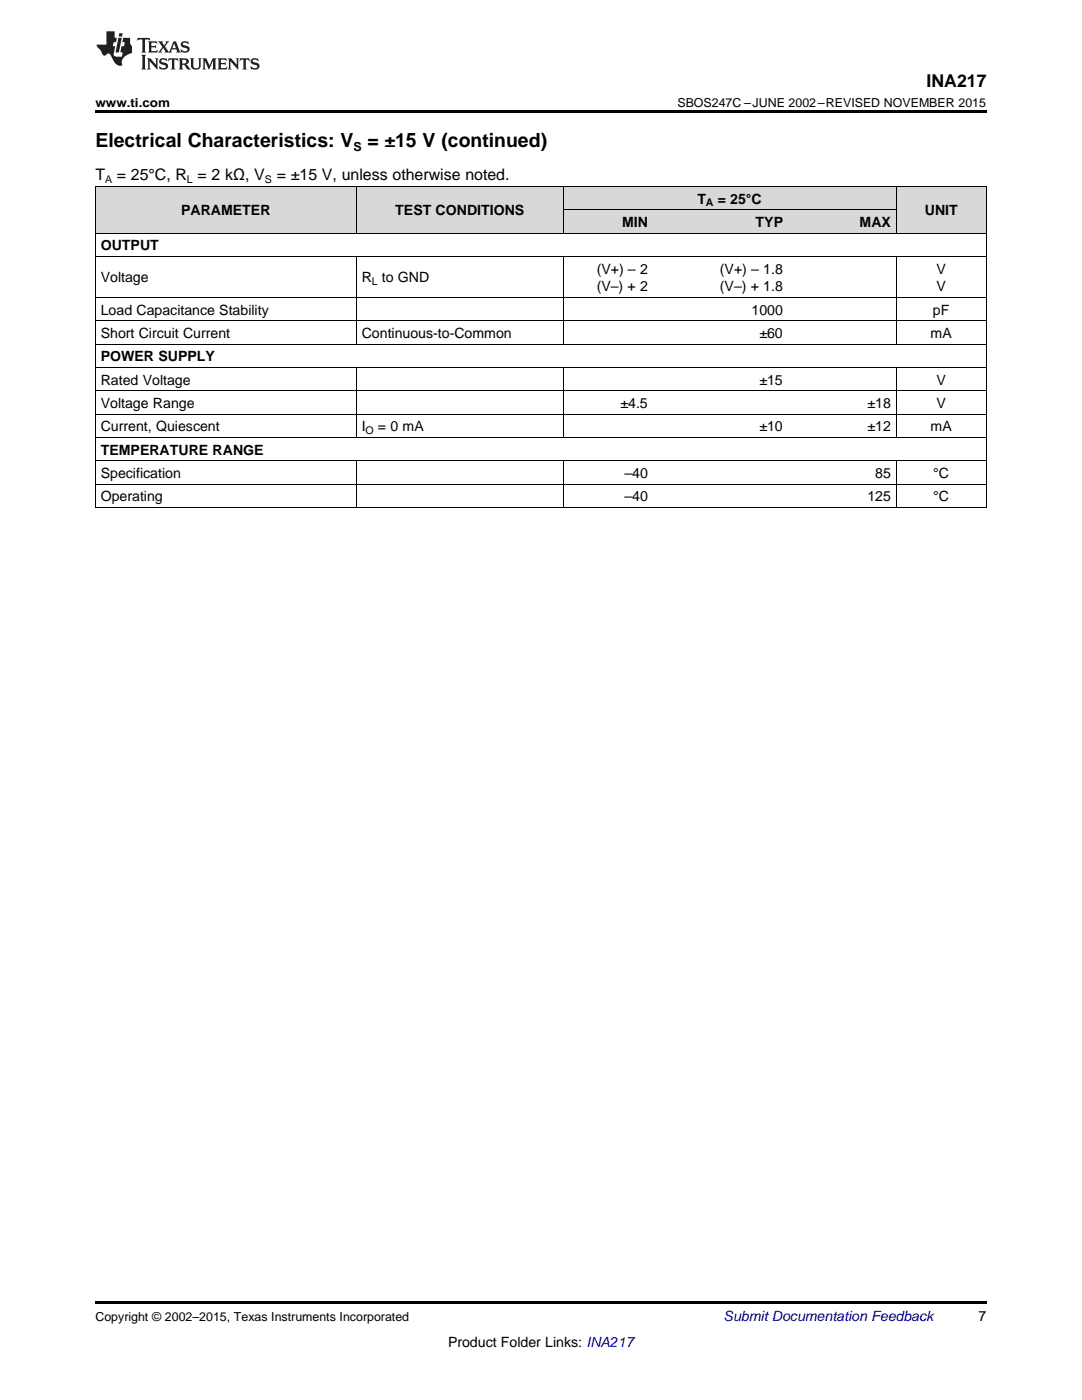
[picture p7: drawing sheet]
<svg xmlns="http://www.w3.org/2000/svg" width="216mm" height="279mm" viewBox="0 0 216 279" stroke-linecap="round" stroke-linejoin="round" font-family="sans-serif">
<g fill="#d8d8d8">
<path d="M19 37.3h21.6v9.3h-21.6z"/>
<path d="M40.6 37.3h30.5v9.3h-30.5z"/>
<path d="M71.1 37.3h41.3v9.3h-41.3z"/>
<path d="M112.4 41.9h18v4.7h-18z"/>
<path d="M130.4 41.9h26.9v4.7h-26.9z"/>
<path d="M157.3 41.9h21.6v4.7h-21.6z"/>
<path d="M178.9 37.3h17.9v9.3h-17.9z"/>
<path d="M112.4 37.3h18v4.6h-18z"/>
<path d="M130.4 37.3h26.9v4.6h-26.9z"/>
<path d="M157.3 37.3h21.6v4.6h-21.6z"/>
</g>
<path d="M19 22h177.8v.5h-177.8zM19 259.7h177.8v.5h-177.8z" fill="#000"/>
<g fill="none" stroke="#000" stroke-width=".2">
<path d="M19 37.2h177.8M19.1 37.2v64.2M71.1 37.2v9.4M112.4 37.2v9.4M178.8 37.2v9.4M196.8 37.2v64.2M19 59.4h177.8M19 51.2h177.8M19 46.5h177.8M71.1 51.2v17.6M112.4 51.2v17.6M112.4 41.9h66.5"/>
<path d="M178.8 51.2v17.6M19 78h177.8M19 73.4h177.8M19 68.7h177.8M19 64h177.8M71.1 73.4v14M112.4 73.4v14M178.8 73.4v14M19 96.6h177.8M19 92h177.8M19 87.3h177.8M19 82.7h177.8"/>
<path d="M71.1 92v9.4M112.4 92v9.4M178.8 92v9.4M19 101.3h177.8"/>
</g>
<g fill="#231f20">
<path d="M27.5 7.6l-.1 .5 .4-.2h.6v.1v2.1l-.2 .4h1l-.3-.4v-2.1l.1-.1h.5l.5 .2-.2-.5zM29.5 8.3l.2 .3v1.5l-.2 .4h1.8l.2-.6a1.04 1.04 0 0 1-1.3 .2v-.7h.6l.3 .2v-.6l-.3 .2h-.6v-.6l.8-.1 .4 .3-.2-.5zM31.5 8.3l.9 1.1-.9 1.1h.8l-.2-.2 .5-.7 .4 .7-.2 .2h1.5l-.1-.2 .1-.4h.9l.1 .4-.2 .2h1l-.3-.3-.7-1.9h-.5l-.9 2-.8-1 .9-1h-.8l.1 .3-.3 .5-.4-.6 .2-.2zM34.7 8.6l.4 1h-.7zM36.3 8.4a.63 .63 0 0 0-.2 .7 .63 .63 0 0 0 .6 .4l.6 .2 .1 .2a.75 .75 0 0 1-.7 .4 .75 .75 0 0 1-.6-.5l.1 .7 .1-.1a1.11 1.11 0 0 0 1.5-.6 1.13 1.13 0 0 0-1.2-.8l-.1-.4a1.04 1.04 0 0 1 1.2 .2l-.2-.5-.1 .1-.5-.2zM28.2 10.9l.2 .4v2.2l-.2 .4h1l-.3-.4v-2.2l.3-.4zM29.3 11.6l.3 .4v1.5l-.3 .4h.8l-.2-.4v-1.3l1.5 1.7v-1.9l.2-.4h-.7l.2 .4v.9l-1.1-1.3zM32 11.8a.62 .62 0 0 0-.2 .7 .62 .62 0 0 0 .6 .4l.6 .1 .1 .3a.76 .76 0 0 1-.7 .3 .76 .76 0 0 1-.6-.4l.1 .7 .1-.1a1.11 1.11 0 0 0 1.5-.6 1.13 1.13 0 0 0-1.2-.8l-.1-.4a1.04 1.04 0 0 1 1.2 .2l-.2-.6-.1 .1-.5-.1zM33.7 11.6l-.2 .6a.61 .61 0 0 1 .8-.3v1.6l-.2 .4h.9l-.2-.4v-1.6a.63 .63 0 0 1 .8 .3l-.2-.6zM35.6 11.6l.3 .4v1.5l-.3 .4h1l-.2-.2v-.8l.5 .2a.76 .76 0 0 0 1.2 .7l-1-1a.58 .58 0 0 0 .6-.5 .58 .58 0 0 0-.5-.6zM36.4 11.9h.1a.45 .45 0 0 1 .5 .1 .45 .45 0 0 1 .1 .5l-.7 .2zM37.9 11.6l.2 .2a2.17 2.17 0 0 0 .3 1.9 .99 .99 0 0 0 1.6-.6v-1.1l.2-.4h-.7l.2 .2a1.92 1.92 0 0 1-.2 1.8 .6 .6 0 0 1-.9-.5v-1.1l.2-.4zM40.4 11.6l.2 .4v1.5l-.2 .4h.7l-.2-.4v-1.4l.8 1.8 .8-1.8v1.4l-.2 .4h.9l-.2-.4v-1.5l.2-.4h-.8l-.6 1.5-.6-1.5zM43.4 11.6l.2 .4v1.5l-.2 .4h1.8l.2-.6a1.04 1.04 0 0 1-1.3 .1v-.6h.5l.4 .2v-.6l-.4 .2h-.5v-.7h.8l.3 .3-.1-.6zM45.5 11.6l.2 .4v1.5l-.2 .4h.7l-.2-.4v-1.3l1.5 1.7v-1.9l.2-.4h-.7l.2 .4v.9l-1.1-1.3zM47.9 11.6l-.1 .6a.61 .61 0 0 1 .8-.3v1.6l-.3 .4h1l-.3-.4 .1-1.6a.63 .63 0 0 1 .7 .3l-.1-.6zM50.2 11.8a.62 .62 0 0 0-.2 .7 .62 .62 0 0 0 .6 .4l.6 .1 .2 .3a.76 .76 0 0 1-.8 .3 .76 .76 0 0 1-.6-.4l.1 .7 .2-.1a1.11 1.11 0 0 0 1.5-.6 1.13 1.13 0 0 0-1.3-.8l-.1-.4a1.04 1.04 0 0 1 1.2 .2l-.1-.6-.2 .1-.5-.1z"/>
<path d="M21.2 6.3v2.6h-1.9l.1 .4 .7 .9a.91 .91 0 0 0 1 .8 .56 .56 0 0 1 .5-.3 .56 .56 0 0 1 .5 .3l.4 .8a1.53 1.53 0 0 0 1.9 1.2 1.54 1.54 0 0 1 1-2.1l.9-.3v-1.4a1.52 1.52 0 0 1-.3-1.6h-1.4l-.2 .8h.5l-.2 .8h-.4l-.2 1v.2l.4 .1-.2 .8a1.93 1.93 0 0 1-1.6-.3l.3-1.8h-.5l.2-.8h.4l.2-.8h-.4v-1.3zM23.6 7.6l-.6 2.9h.7l.6-2.9zM23.8 6.6l-.1 .7h.6l.2-.7z"/>
</g>
<g font-size="3.9">
<text x="19" y="29.3">Electrical Characteristics: V</text>
<text x="73.3" y="29.3">= ±15 V (continued)</text>
</g>
<text font-size="3.5" x="184.9" y="17.3">INA217</text>
<g font-size="3.2">
<text x="19" y="36">T</text>
<text x="23.3" y="36">= 25°C, R = 2 kΩ, V</text>
<text x="55.2" y="36">= ±15 V, unless otherwise noted.</text>
</g>
<g font-size="2.8">
<text x="139.2" y="40.6">T</text>
<text x="143.2" y="40.6">= 25°C</text>
<text x="36.1" y="43">PARAMETER</text>
<text x="78.9" y="43">TEST CONDITIONS</text>
<text x="124.1" y="45.3">MIN</text>
<text x="150.8" y="45.3">TYP</text>
<text x="171.5" y="45.3">MAX</text>
<text x="184.5" y="43">UNIT</text>
<text x="20.1" y="50">OUTPUT</text>
<text x="20.1" y="56.4">Voltage</text>
<text x="72.2" y="56.4">R</text>
<text x="76.2" y="56.4">to GND</text>
<text x="119.1" y="54.6">(V+) – 2</text>
<text x="119.1" y="58.2">(V–) + 2</text>
<text x="143.7" y="54.6">(V+) – 1.8</text>
<text x="143.7" y="58.2">(V–) + 1.8</text>
<text x="186.9" y="54.6">V</text>
<text x="186.9" y="58.2">V</text>
<text x="20.1" y="62.8">Load Capacitance Stability</text>
<text x="150" y="62.8">1000</text>
<text x="186.2" y="62.8">pF</text>
<text x="20.1" y="67.5">Short Circuit Current</text>
<text x="72.2" y="67.5">Continuous-to-Common</text>
<text x="151.6" y="67.5">±60</text>
<text x="185.7" y="67.5">mA</text>
<text x="20.1" y="72.1">POWER SUPPLY</text>
<text x="20.1" y="76.8">Rated Voltage</text>
<text x="151.6" y="76.8">±15</text>
<text x="186.9" y="76.8">V</text>
<text x="20.1" y="81.5">Voltage Range</text>
<text x="123.8" y="81.5">±4.5</text>
<text x="173.1" y="81.5">±18</text>
<text x="186.9" y="81.5">V</text>
<text x="20.1" y="86.1">Current, Quiescent</text>
<text x="72.2" y="86.1">I</text>
<text x="75.4" y="86.1">= 0 mA</text>
<text x="151.6" y="86.1">±10</text>
<text x="173.1" y="86.1">±12</text>
<text x="185.7" y="86.1">mA</text>
<text x="20.1" y="90.8">TEMPERATURE RANGE</text>
<text x="20.1" y="95.4">Specification</text>
<text x="124.6" y="95.4">–40</text>
<text x="174.6" y="95.4">85</text>
<text x="186.2" y="95.4">°C</text>
<text x="20.1" y="100.1">Operating</text>
<text x="124.6" y="100.1">–40</text>
<text x="173.1" y="100.1">125</text>
<text x="186.2" y="100.1">°C</text>
<text x="195.3" y="263.6">7</text>
<text x="89.4" y="268.9">Product Folder Links: INA217</text>
</g>
<text font-size="2.8" fill="#0000c8" x="144.4" y="263.6">Submit Documentation Feedback</text>
<g font-size="2.5">
<text x="19" y="21.4">www.ti.com</text>
<text x="135.2" y="21.4">SBOS247C –JUNE 2002–REVISED NOVEMBER 2015</text>
<text x="70.5" y="30.1">S</text>
<text x="19" y="263.6">Copyright © 2002–2015, Texas Instruments Incorporated</text>
</g>
<g font-size="2.1">
<text x="21" y="36.6">A</text>
<text x="37.3" y="36.6">L</text>
<text x="52.8" y="36.6">S</text>
<text x="140.9" y="41.2">A</text>
<text x="74.2" y="56.9">L</text>
<text x="73" y="86.7">O</text>
</g>
</svg>
